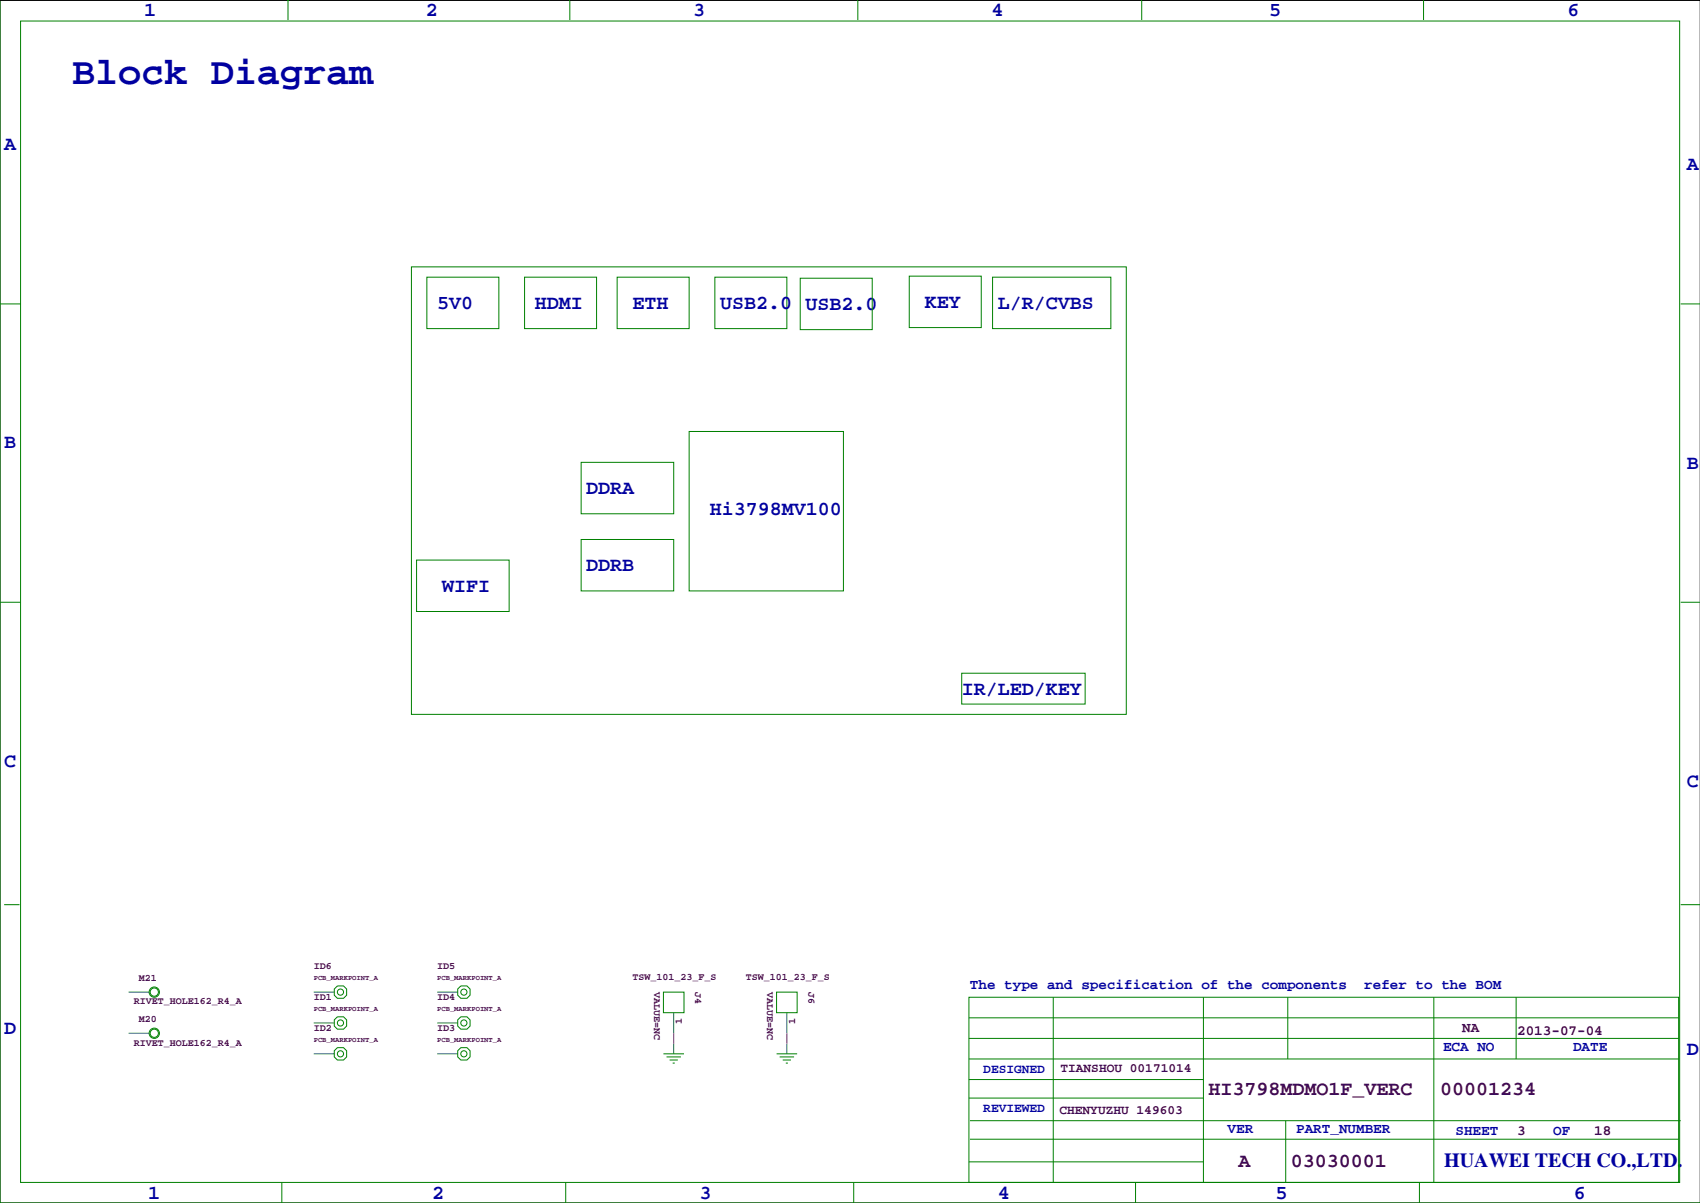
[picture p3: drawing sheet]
<svg xmlns="http://www.w3.org/2000/svg" width="420mm" height="297mm" viewBox="0 0 420 297" stroke-linecap="round" stroke-linejoin="round" font-family="sans-serif">
<path d="M419.9 .1h-419.9v296.9h419.9" fill="none" stroke="#000" stroke-width=".25"/>
<path d="M166.4 255.1v2.6M194.3 255.1v2.6" fill="none" stroke="#f00" stroke-width=".25"/>
<path d="M31.7 245h5.1M31.7 255.1h5.1M77.5 252.6h5M77.5 245h5M107.9 252.6h5.1M107.9 245h5.1M166.4 250v5.1M166.4 257.7v2.5M194.3 250v5.1M194.3 257.7v2.5M77.5 260.2h5M107.9 260.2h5.1" fill="none" stroke="#008080" stroke-width=".25"/>
<g fill="none" stroke="#008000" stroke-width=".25">
<path d="M0 -.1v297.1h419.9M71.1 0v4.9M140.7 0v4.9M211.8 0v4.9M281.9 0v4.9M351.5 0v4.9M5.1 5.2h409.7v286.8h-409.7zM0 75h5.1M101.6 65.9h176.5v110.5h-176.5zM105.4 68.4h17.8v12.7h-17.8zM129.5 68.4h17.8v12.7h-17.8zM152.4 68.4h17.8v12.7h-17.8z"/>
<path d="M176.5 68.4h17.8v12.7h-17.8zM197.6 68.7h17.8v12.7h-17.8zM224.5 68.2h17.8v12.7h-17.8zM245.1 68.4h29.2v12.7h-29.2zM415 75h4.9M143.5 114.2h22.9v12.7h-22.9zM170.2 106.5h38.1v39.4h-38.1zM102.9 138.3h22.8v12.7h-22.8zM143.5 133.2h22.9v12.7h-22.9zM0 148.7h5.1M415 148.7h4.9M237.5 166.2h30.5v7.6h-30.5z"/>
<path d="M1 223.4h3.8M415 223.4h4.9M82.5 251.8l.8-.7h1.5l.8 .7v1.6l-.8 .7h-1.5l-.8-.7zM82.5 259.4l.8-.7h1.5l.8 .7v1.6l-.8 .7h-1.5l-.8-.7zM83.3 243.4h1.5l.8 .8v1.5l-.8 .8h-1.5l-.8-.8v-1.5zM113 259.4l.8-.7h1.5l.8 .7v1.6l-.8 .7h-1.5l-.8-.7zM113 251.8l.8-.7h1.5l.8 .7v1.6l-.8 .7h-1.5l-.8-.7zM113.8 243.4h1.5l.8 .8v1.5l-.8 .8h-1.5l-.8-.8v-1.5zM163.8 245h5.1v5h-5.1zM191.8 245h5v5h-5zM239.3 246.2h175.2v45.8h-175.2zM239.3 251.3h175.2"/>
<path d="M239.3 256.4h175.2M260.1 246.2v45.8M297.2 246.2v45.8M318 246.2v15.3M354.1 246.2v45.8M374.4 246.2v15.3M163.8 260.2h5.1M164.6 261h3.5M165.4 261.7h2M166.1 262.5h.5M191.8 260.2h5M192.5 261h3.6"/>
<path d="M193.3 261.7h2M194.1 262.5h.5M239.3 266.6h57.9M239.3 261.5h175.2M239.3 271.1h57.9M239.5 276.7h175.5M317.5 276.7v15.3M69.6 292v5M139.7 292v5M210.8 292v5M239.3 286.9h57.9M239.5 281.3h175"/>
<path d="M280.4 292v5M350.5 292v5M383.5 287.4h.1"/>
<circle cx="38.1" cy="255.1" r="1.27"/>
<circle cx="38.1" cy="245" r="1.27"/>
<circle cx="38.1" cy="255.1" r="1.02"/>
<circle cx="38.1" cy="245" r="1.02"/>
<circle cx="84.1" cy="252.6" r=".76"/>
<circle cx="84.1" cy="245" r=".76"/>
<circle cx="114.6" cy="252.6" r=".76"/>
<circle cx="114.6" cy="245" r=".76"/>
<circle cx="84.1" cy="260.2" r=".76"/>
<circle cx="114.6" cy="260.2" r=".76"/>
</g>
<text font-size="9.5" fill="#0000a0" x="17.8" y="20.8">Block Diagram</text>
<g font-size="4.9" fill="#0000a0">
<text x="35.6" y="3.9">1</text>
<text x="105.2" y="3.9">2</text>
<text x="171.2" y="3.9">3</text>
<text x="244.9" y="3.9">4</text>
<text x="313.4" y="3.9">5</text>
<text x="387.1" y="3.9">6</text>
<text x="1" y="36.9">A</text>
<text x="416.6" y="42">A</text>
<text x="107.9" y="76.3">5V0</text>
<text x="132.1" y="76.3">HDMI</text>
<text x="156.2" y="76.3">ETH</text>
<text x="177.8" y="76.3">USB2.0</text>
<text x="198.9" y="76.6">USB2.0</text>
<text x="228.3" y="76.1">KEY</text>
<text x="246.4" y="76.3">L/R/CVBS</text>
<text x="1" y="110.6">B</text>
<text x="416.6" y="115.7">B</text>
<text x="144.8" y="122">DDRA</text>
<text x="175.3" y="127.1">Hi3798MV100</text>
<text x="144.8" y="141.1">DDRB</text>
<text x="109.2" y="146.2">WIFI</text>
<text x="237.5" y="171.6">IR/LED/KEY</text>
<text x="1" y="189.3">C</text>
<text x="416.6" y="194.4">C</text>
<text x="1" y="255.4">D</text>
<text x="416.6" y="260.5">D</text>
<text x="356.6" y="288">HUAWEI TECH CO.,LTD.</text>
<text x="36.6" y="296">1</text>
<text x="106.7" y="296">2</text>
<text x="172.7" y="296">3</text>
<text x="246.4" y="296">4</text>
<text x="315" y="296">5</text>
<text x="388.6" y="296">6</text>
</g>
<g font-size="4.9" fill="#400040">
<text x="298.5" y="270.5">HI3798MDMO1F_VERC</text>
<text x="355.6" y="270.5">00001234</text>
<text x="305.9" y="288.3">A</text>
<text x="318.8" y="288.3">03030001</text>
</g>
<g font-size="3.5" fill="#0000a0">
<text x="239.5" y="244.2">The type and specification of the components</text>
<text x="336.9" y="244.2">refer to the BOM</text>
<text x="356.4" y="259.4">ECA NO</text>
<text x="388.5" y="259.4">DATE</text>
<text x="303.1" y="279.7">VER</text>
<text x="320.1" y="279.7">PART_NUMBER</text>
<text x="359.4" y="280.3">SHEET</text>
<text x="383.5" y="280.3">OF</text>
</g>
<g font-size="3.5" fill="#400040">
<text x="361.1" y="254.9">NA</text>
<text x="374.6" y="255.7">2013-07-04</text>
<text x="374.6" y="280.3">3</text>
<text x="393.7" y="280.3">18</text>
</g>
<g font-size="3.2" fill="#0000a0">
<text x="242.8" y="264.9">DESIGNED</text>
<text x="242.8" y="274.5">REVIEWED</text>
</g>
<g font-size="3.2" fill="#400040">
<text x="261.9" y="264.7">TIANSHOU 00171014</text>
<text x="261.6" y="275.1">CHENYUZHU 149603</text>
</g>
<g font-size="2.5" fill="#400040">
<text x="77.5" y="239.4">ID6</text>
<text x="107.9" y="239.4">ID5</text>
<text x="34.3" y="242.2">M21</text>
<text x="156.2" y="241.9">TSW_101_23_F_S</text>
<text x="161.5" y="245" transform="rotate(90 161.5 245)">VALUE=NC</text>
<text x="171.7" y="245" transform="rotate(90 171.7 245)">J4</text>
<text x="184.1" y="241.9">TSW_101_23_F_S</text>
<text x="189.5" y="245" transform="rotate(90 189.5 245)">VALUE=NC</text>
<text x="199.6" y="245" transform="rotate(90 199.6 245)">J6</text>
<text x="33" y="248">RIVET_HOLE162_R4_A</text>
<text x="77.5" y="247">ID1</text>
<text x="107.9" y="247">ID4</text>
<text x="34.3" y="252.3">M20</text>
<text x="77.5" y="254.6">ID2</text>
<text x="107.9" y="254.6">ID3</text>
<text x="168.4" y="252.8" transform="rotate(-90 168.4 252.8)">1</text>
<text x="196.3" y="252.8" transform="rotate(-90 196.3 252.8)">1</text>
<text x="33" y="258.2">RIVET_HOLE162_R4_A</text>
</g>
<g font-size="1.8" fill="#400040">
<text x="77.5" y="242.1">PCB_MARKPOINT_A</text>
<text x="107.9" y="242.1">PCB_MARKPOINT_A</text>
<text x="77.5" y="249.7">PCB_MARKPOINT_A</text>
<text x="107.9" y="249.7">PCB_MARKPOINT_A</text>
<text x="77.5" y="257.3">PCB_MARKPOINT_A</text>
<text x="107.9" y="257.3">PCB_MARKPOINT_A</text>
</g>
</svg>
